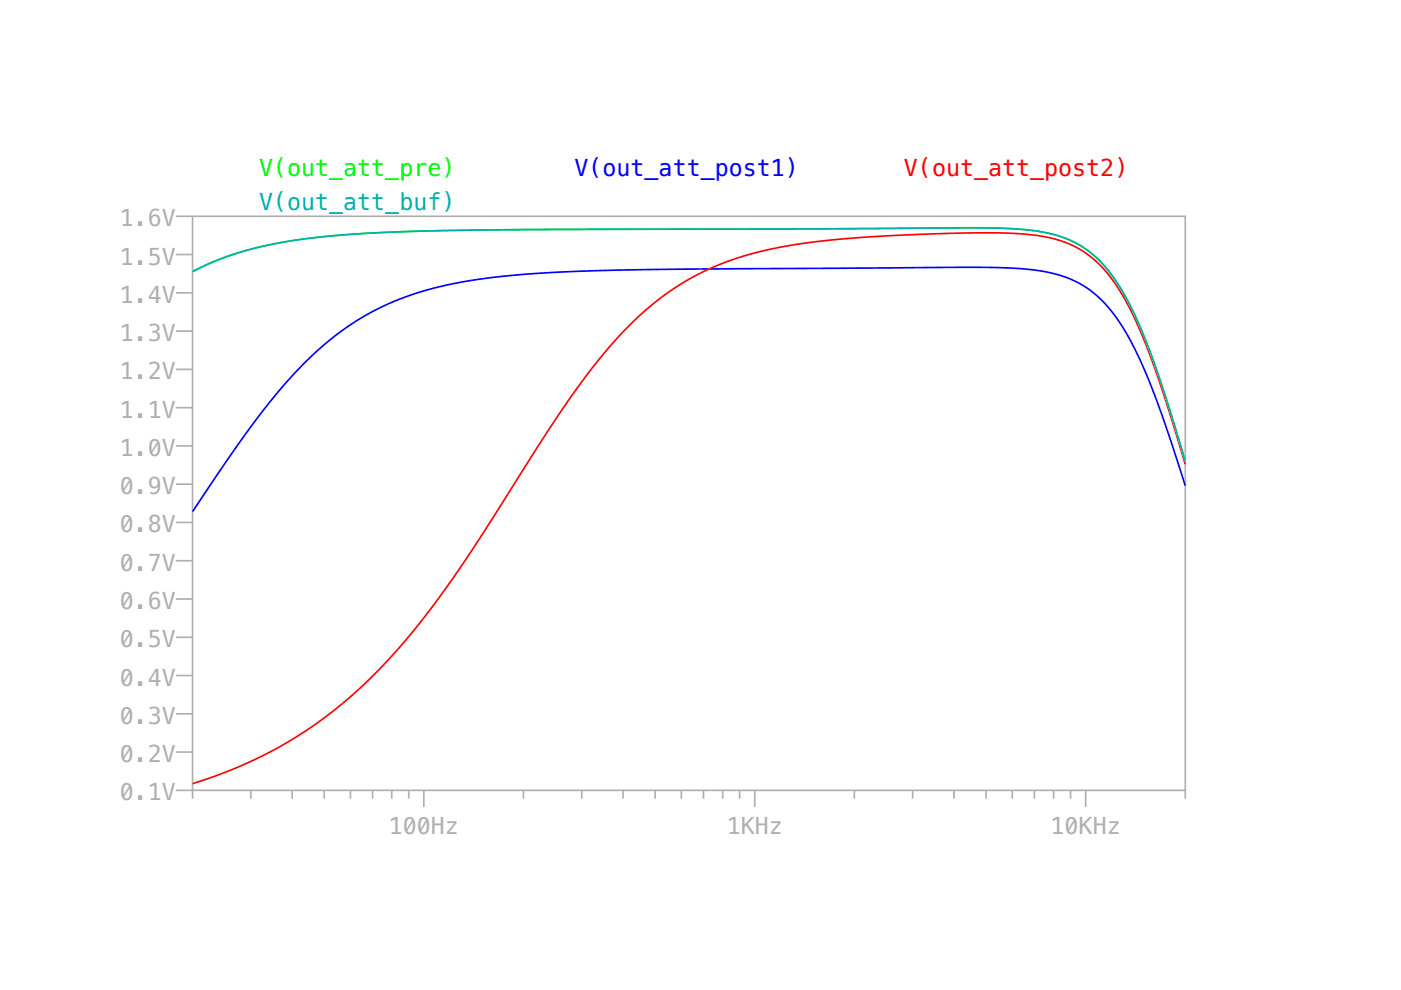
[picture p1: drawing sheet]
<svg xmlns="http://www.w3.org/2000/svg" width="297mm" height="210mm" viewBox="0 0 297 210" stroke-linecap="round" stroke-linejoin="round" font-family="sans-serif">
<g fill="none" stroke="#afafaf" stroke-width=".35">
<path d="M37.3 54h3.5M37.3 45.9h3.5M40.8 45.9h210.5v121.7h-210.5zM37.3 78.3h3.5M37.3 70.2h3.5M37.3 62.1h3.5M37.3 94.5h3.5M37.3 86.4h3.5M37.3 118.9h3.5M37.3 110.8h3.5M37.3 102.7h3.5M37.3 135.1h3.5"/>
<path d="M37.3 127h3.5M37.3 159.5h3.5M37.3 151.3h3.5M37.3 143.2h3.5M37.3 167.6h3.5v1.7M53.2 167.6v1.7M61.9 167.6v1.7M68.7 167.6v1.7M74.3 167.6v1.7M79 167.6v1.7M83.1 167.6v1.7M86.7 167.6v1.7"/>
<path d="M89.9 167.6v3.5M111 167.6v1.7M123.3 167.6v1.7M132.1 167.6v1.7M138.9 167.6v1.7M144.5 167.6v1.7M149.2 167.6v1.7M153.2 167.6v1.7M156.8 167.6v1.7M160 167.6v3.5M181.1 167.6v1.7M193.5 167.6v1.7"/>
<path d="M202.3 167.6v1.7M209.1 167.6v1.7M214.6 167.6v1.7M219.3 167.6v1.7M223.4 167.6v1.7M227 167.6v1.7M230.2 167.6v3.5M251.3 167.6v1.7"/>
</g>
<path d="M40.8 57.6l3.8-1.8 3.8-1.5 4.2-1.3 4.7-1.1 5.1-.9 5.5-.7 13.3-1 11.6-.4 15.6-.2 96.9-.4 9.6 .2 3.5 .3 3 .5 2.5 .6 2.4 .8 2.1 1 2.1 1.3 1.9 1.6 1.7 1.7 1.7 2.1 1.7 2.5 3.1 5.9 3.2 7.6 3.4 9.8 4.1 13.5" fill="none" stroke="#0f0" stroke-width=".35"/>
<path d="M251.3 103l-3.9-12-3-8.2-2.7-6.6-2.8-5.3-2.9-4.5-3-3.3-1.7-1.4-1.7-1.2-3.6-1.7-2.9-.9-3.6-.6-4.2-.4-5.5-.2-61.3 .3-20 .3-10 .4-8.2 .5-7 .8-6.1 .9-5.7 1.3-5.1 1.6-4.8 2-4.5 2.3-4.2 2.7-4.2 3.3-4 3.7-4.2 4.5-4 4.9-4.3 5.6-11.4 16.7" fill="none" stroke="#00f" stroke-width=".35"/>
<path d="M251.3 98.5l-3.7-12.2-3-8.8-2.7-7-2.5-5.5-2.8-4.6-2.7-3.5-3.2-2.9-3.4-2-2.3-.9-2.5-.7-2.8-.5-3.2-.3-8-.2-12.7 .3-13.3 .7-10.1 .9-8.4 1.4-7.4 1.9-3.8 1.4-3.6 1.6-3.4 1.8-3.4 2.1-3.2 2.3-3.1 2.7-3.2 3-3.2 3.4-5 6.3-5.3 7.3-5.1 7.7-13.1 20.7-7.6 11.1-4 5.3-3.8 4.7-3.8 4.2-4 4.1-4 3.7-4.2 3.4-4.5 3.2-4.4 2.8-4.7 2.6-4.8 2.2-5.1 2.1-5.5 1.9" fill="none" stroke="#f00" stroke-width=".35"/>
<path d="M40.8 57.6l3.8-1.8 4-1.6 4.3-1.3 4.6-1.1 4.9-.8 5.5-.7 13.3-1 11.6-.4 15.2-.2 97.3-.4 9.6 .2 3.5 .3 3 .5 2.5 .6 2.4 .8 2.1 1 2.1 1.3 1.9 1.6 1.7 1.7 1.7 2.1 1.7 2.5 3.1 6 3.2 7.6 3.4 9.8 4.1 13.6" fill="none" stroke="#00afaf" stroke-width=".35"/>
<text font-size="4.9" fill="#0f0" x="54.9" y="37.4">V(out_att_pre)</text>
<text font-size="4.9" fill="#00f" x="121.8" y="37.4">V(out_att_post1)</text>
<text font-size="4.9" fill="#f00" x="191.7" y="37.4">V(out_att_post2)</text>
<g font-size="4.9" fill="#afafaf">
<text x="25.4" y="48">1.6V</text>
<text x="25.4" y="56.1">1.5V</text>
<text x="25.4" y="64.2">1.4V</text>
<text x="25.4" y="72.3">1.3V</text>
<text x="25.4" y="80.4">1.2V</text>
<text x="25.4" y="88.5">1.1V</text>
<text x="25.4" y="96.7">1.0V</text>
<text x="25.4" y="104.8">0.9V</text>
<text x="25.4" y="112.9">0.8V</text>
<text x="25.4" y="121">0.7V</text>
<text x="25.4" y="129.1">0.6V</text>
<text x="25.4" y="137.2">0.5V</text>
<text x="25.4" y="145.3">0.4V</text>
<text x="25.4" y="153.5">0.3V</text>
<text x="25.4" y="161.6">0.2V</text>
<text x="25.4" y="169.7">0.1V</text>
<text x="82.4" y="176.7">100Hz</text>
<text x="154.1" y="176.7">1KHz</text>
<text x="222.7" y="176.7">10KHz</text>
</g>
<text font-size="4.9" fill="#00afaf" x="54.9" y="44.5">V(out_att_buf)</text>
</svg>
